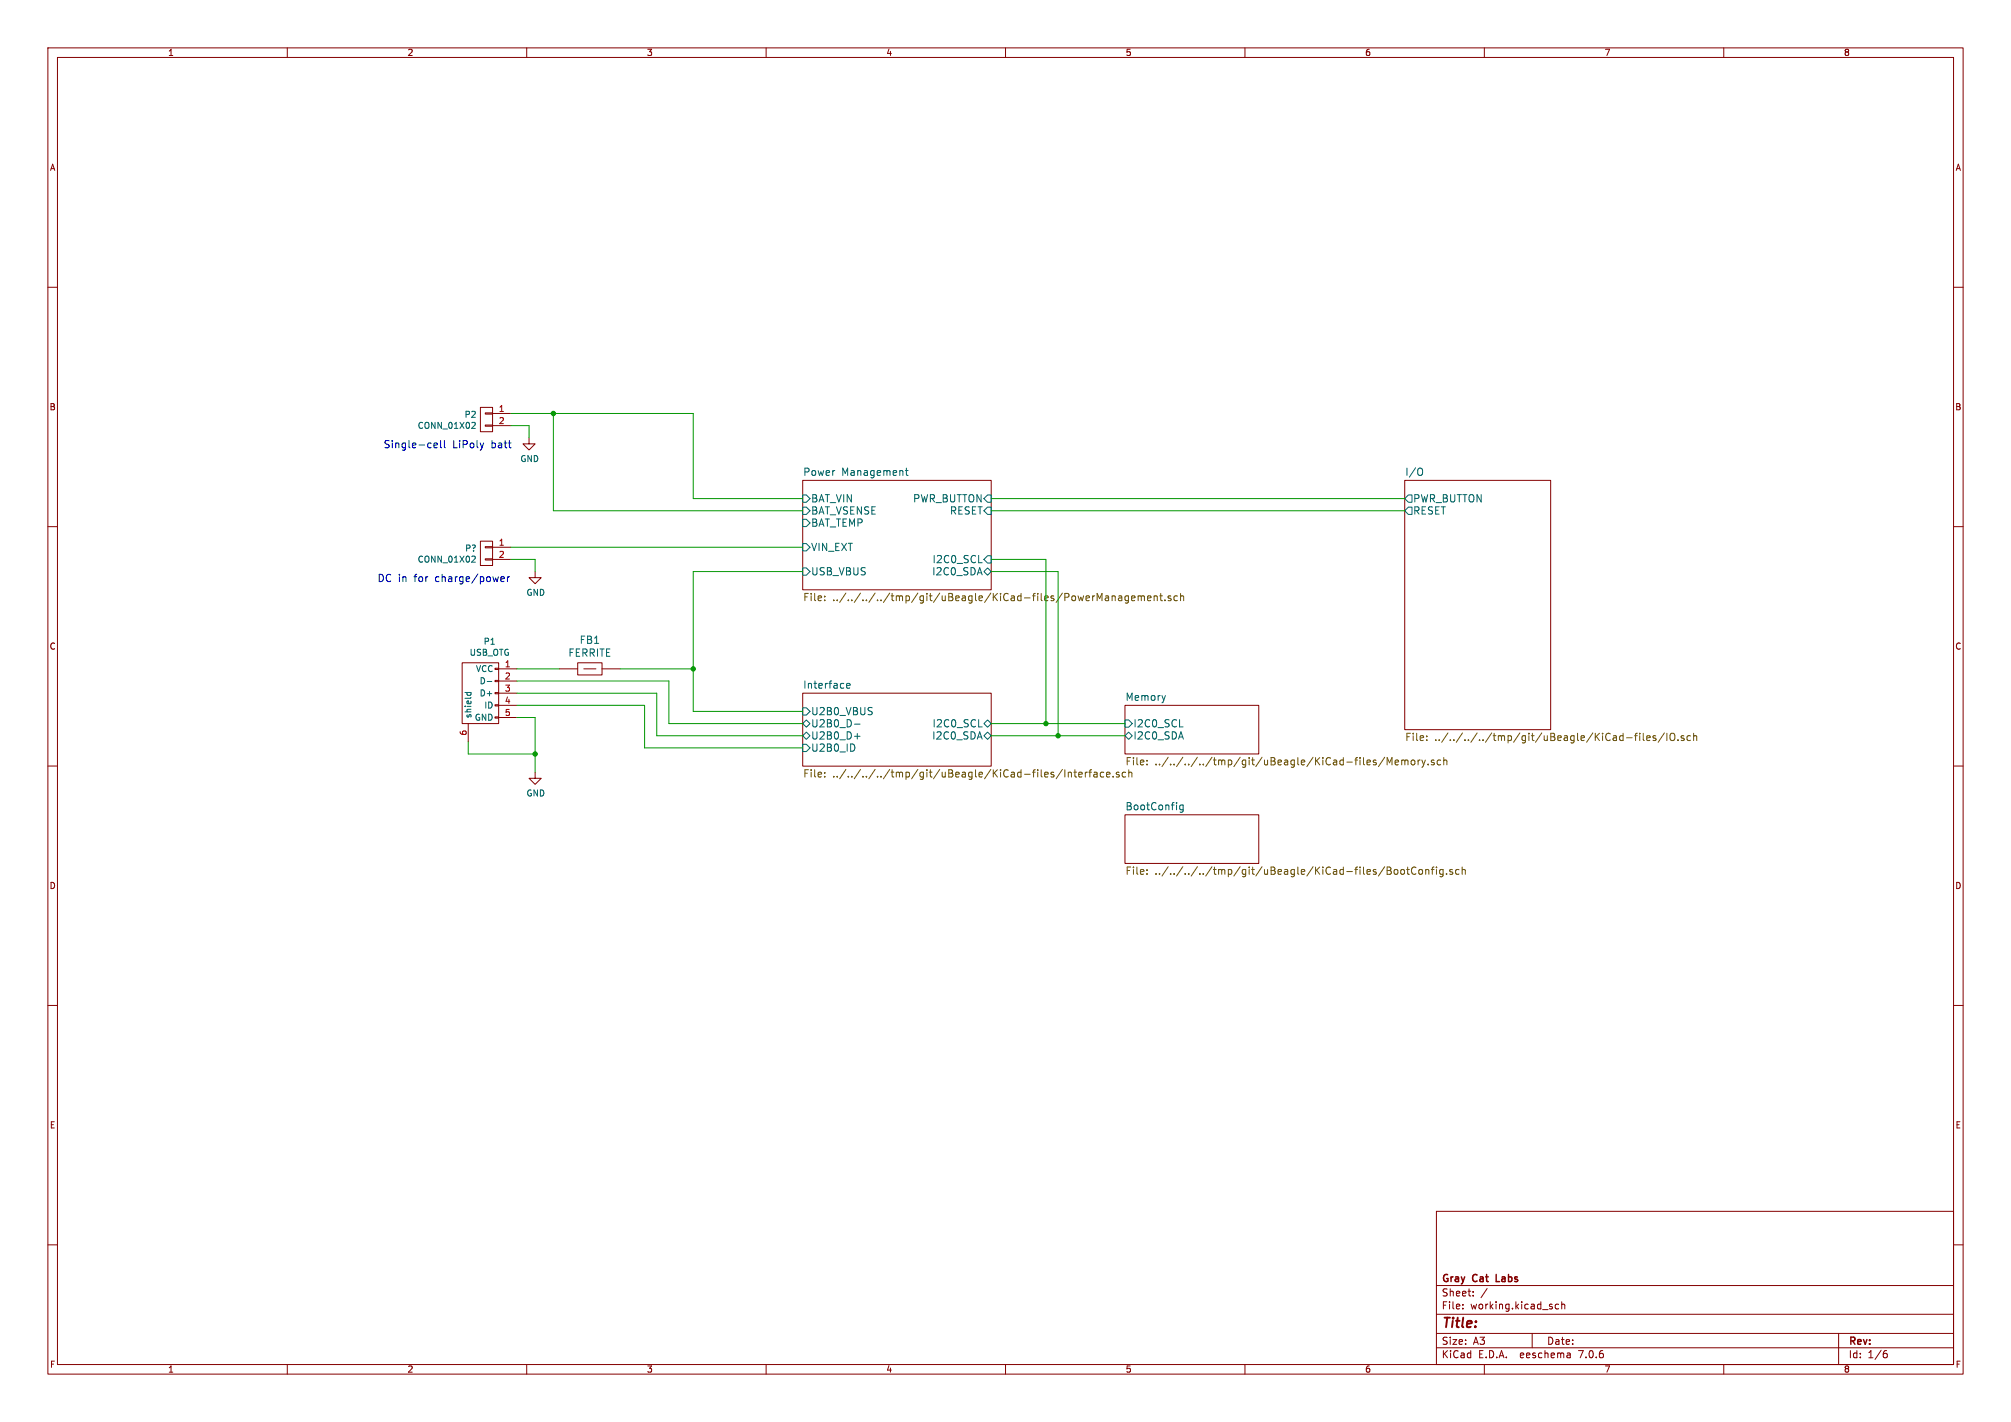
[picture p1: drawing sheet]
(kicad_sch (version 20230121) (generator eeschema)

 (paper "A3")

 (title_block
  (company "Gray Cat Labs"))

 (lib_symbols
  (symbol "uBeagle-rescue:CONN_01X02" (pin_names (offset 1.016) hide) (in_bom yes) (on_board yes)
   (property "Reference" "P" (at 0 3.81 0) (effects (font (size 1.27 1.27))))
   (property "Value" "CONN_01X02" (at 2.54 0 90) (effects (font (size 1.27 1.27))))
   (property "Footprint" "" (at 0 0 0) (effects (font (size 1.27 1.27))))
   (property "Datasheet" "" (at 0 0 0) (effects (font (size 1.27 1.27))))
   (symbol "CONN_01X02_0_1"
    (rectangle (start -1.27 -1.143) (end 0.254 -1.397) (stroke (width 0) (type solid)) (fill (type none)))
    (rectangle (start -1.27 1.397) (end 0.254 1.143) (stroke (width 0) (type solid)) (fill (type none)))
    (rectangle (start -1.27 2.54) (end 1.27 -2.54) (stroke (width 0) (type solid)) (fill (type none))))
   (symbol "CONN_01X02_1_1"
    (pin passive line (at -5.08 1.27 0) (length 3.81) (name "P1" (effects (font (size 1.27 1.27)))) (number "1" (effects (font (size 1.27 1.27)))))
    (pin passive line (at -5.08 -1.27 0) (length 3.81) (name "P2" (effects (font (size 1.27 1.27)))) (number "2" (effects (font (size 1.27 1.27)))))))
  (symbol "uBeagle-rescue:FERRITE" (pin_numbers hide) (pin_names (offset 1.016) hide) (in_bom yes) (on_board yes)
   (property "Reference" "FB" (at -1.27 2.54 0) (effects (font (size 1.524 1.524))))
   (property "Value" "FERRITE" (at 0 -2.54 0) (effects (font (size 1.524 1.524))))
   (property "Footprint" "" (at 0 0 0) (effects (font (size 1.524 1.524))))
   (property "Datasheet" "" (at 0 0 0) (effects (font (size 1.524 1.524))))
   (symbol "FERRITE_0_1"
    (rectangle (start -2.54 1.27) (end 2.54 -1.27) (stroke (width 0) (type solid)) (fill (type none)))
    (polyline (pts (xy -1.27 0) (xy 1.27 0)) (stroke (width 0) (type solid)) (fill (type none))))
   (symbol "FERRITE_1_1"
    (pin input line (at -6.35 0 0) (length 3.81) (name "A" (effects (font (size 1.27 1.27)))) (number "1" (effects (font (size 1.27 1.27)))))
    (pin input line (at 6.35 0 180) (length 3.81) (name "B" (effects (font (size 1.27 1.27)))) (number "2" (effects (font (size 1.27 1.27)))))))
  (symbol "uBeagle-rescue:GND" (power) (pin_names (offset 0)) (in_bom yes) (on_board yes)
   (property "Reference" "#PWR" (at 0 -6.35 0) (effects (font (size 1.27 1.27)) hide))
   (property "Value" "GND" (at 0 -3.81 0) (effects (font (size 1.27 1.27))))
   (property "Footprint" "" (at 0 0 0) (effects (font (size 1.27 1.27))))
   (property "Datasheet" "" (at 0 0 0) (effects (font (size 1.27 1.27))))
   (symbol "GND_0_1"
    (polyline (pts (xy 0 0) (xy 0 -1.27) (xy 1.27 -1.27) (xy 0 -2.54) (xy -1.27 -1.27) (xy 0 -1.27)) (stroke (width 0) (type solid)) (fill (type none))))
   (symbol "GND_1_1"
    (pin power_in line (at 0 0 270) (length 0) hide (name "GND" (effects (font (size 1.27 1.27)))) (number "1" (effects (font (size 1.27 1.27)))))))
  (symbol "uBeagle-rescue:USB_OTG" (pin_names (offset 1.016)) (in_bom yes) (on_board yes)
   (property "Reference" "P" (at 8.255 -3.175 0) (effects (font (size 1.27 1.27))))
   (property "Value" "USB_OTG" (at 0 5.08 0) (effects (font (size 1.27 1.27))))
   (property "Footprint" "" (at -1.27 -2.54 90) (effects (font (size 1.27 1.27))))
   (property "Datasheet" "" (at -1.27 -2.54 90) (effects (font (size 1.27 1.27))))
   (symbol "USB_OTG_0_1"
    (rectangle (start -6.35 -3.81) (end 6.35 3.81) (stroke (width 0) (type solid)) (fill (type none)))
    (rectangle (start -5.207 -3.81) (end -4.953 -3.048) (stroke (width 0) (type solid)) (fill (type none)))
    (rectangle (start -2.667 -3.81) (end -2.413 -3.048) (stroke (width 0) (type solid)) (fill (type none)))
    (rectangle (start -0.127 -3.81) (end 0.127 -3.048) (stroke (width 0) (type solid)) (fill (type none)))
    (rectangle (start 2.413 -3.81) (end 2.667 -3.048) (stroke (width 0) (type solid)) (fill (type none)))
    (rectangle (start 4.953 -3.81) (end 5.207 -3.048) (stroke (width 0) (type solid)) (fill (type none))))
   (symbol "USB_OTG_1_1"
    (pin power_out line (at -5.08 -7.62 90) (length 3.81) (name "VCC" (effects (font (size 1.27 1.27)))) (number "1" (effects (font (size 1.27 1.27)))))
    (pin passive line (at -2.54 -7.62 90) (length 3.81) (name "D-" (effects (font (size 1.27 1.27)))) (number "2" (effects (font (size 1.27 1.27)))))
    (pin passive line (at 0 -7.62 90) (length 3.81) (name "D+" (effects (font (size 1.27 1.27)))) (number "3" (effects (font (size 1.27 1.27)))))
    (pin power_in line (at 2.54 -7.62 90) (length 3.81) (name "ID" (effects (font (size 1.27 1.27)))) (number "4" (effects (font (size 1.27 1.27)))))
    (pin power_in line (at 5.08 -7.62 90) (length 3.81) (name "GND" (effects (font (size 1.27 1.27)))) (number "5" (effects (font (size 1.27 1.27)))))
    (pin passive line (at 10.16 2.54 180) (length 3.81) (name "shield" (effects (font (size 1.27 1.27)))) (number "6" (effects (font (size 1.27 1.27))))))))

 (junction (at 111.76 157.48) (diameter 0) (color 0 0 0 0))
 (junction (at 144.78 139.7) (diameter 0) (color 0 0 0 0))
 (junction (at 218.44 151.13) (diameter 0) (color 0 0 0 0))
 (junction (at 220.98 153.67) (diameter 0) (color 0 0 0 0))
 (junction (at 115.57 86.36) (diameter 0) (color 0 0 0 0))

 (wire (pts (xy 107.95 142.24) (xy 139.7 142.24)) (stroke (width 0) (type default)))
 (wire (pts (xy 139.7 151.13) (xy 167.64 151.13)) (stroke (width 0) (type default)))
 (wire (pts (xy 207.01 151.13) (xy 218.44 151.13)) (stroke (width 0) (type default)))
 (wire (pts (xy 111.76 149.86) (xy 111.76 157.48)) (stroke (width 0) (type default)))
 (wire (pts (xy 144.78 148.59) (xy 167.64 148.59)) (stroke (width 0) (type default)))
 (wire (pts (xy 218.44 151.13) (xy 234.95 151.13)) (stroke (width 0) (type default)))
 (wire (pts (xy 137.16 144.78) (xy 107.95 144.78)) (stroke (width 0) (type default)))
 (wire (pts (xy 107.95 139.7) (xy 116.84 139.7)) (stroke (width 0) (type default)))
 (wire (pts (xy 220.98 119.38) (xy 207.01 119.38)) (stroke (width 0) (type default)))
 (wire (pts (xy 207.01 106.68) (xy 293.37 106.68)) (stroke (width 0) (type default)))
 (wire (pts (xy 220.98 153.67) (xy 220.98 119.38)) (stroke (width 0) (type default)))
 (wire (pts (xy 144.78 139.7) (xy 144.78 148.59)) (stroke (width 0) (type default)))
 (wire (pts (xy 207.01 116.84) (xy 218.44 116.84)) (stroke (width 0) (type default)))
 (wire (pts (xy 111.76 116.84) (xy 111.76 119.38)) (stroke (width 0) (type default)))
 (wire (pts (xy 144.78 119.38) (xy 144.78 139.7)) (stroke (width 0) (type default)))
 (wire (pts (xy 97.79 157.48) (xy 111.76 157.48)) (stroke (width 0) (type default)))
 (wire (pts (xy 144.78 104.14) (xy 167.64 104.14)) (stroke (width 0) (type default)))
 (wire (pts (xy 167.64 106.68) (xy 115.57 106.68)) (stroke (width 0) (type default)))
 (wire (pts (xy 207.01 153.67) (xy 220.98 153.67)) (stroke (width 0) (type default)))
 (wire (pts (xy 139.7 142.24) (xy 139.7 151.13)) (stroke (width 0) (type default)))
 (wire (pts (xy 97.79 154.94) (xy 97.79 157.48)) (stroke (width 0) (type default)))
 (wire (pts (xy 144.78 86.36) (xy 144.78 104.14)) (stroke (width 0) (type default)))
 (wire (pts (xy 218.44 116.84) (xy 218.44 151.13)) (stroke (width 0) (type default)))
 (wire (pts (xy 220.98 153.67) (xy 234.95 153.67)) (stroke (width 0) (type default)))
 (wire (pts (xy 137.16 153.67) (xy 137.16 144.78)) (stroke (width 0) (type default)))
 (wire (pts (xy 106.68 86.36) (xy 115.57 86.36)) (stroke (width 0) (type default)))
 (wire (pts (xy 107.95 147.32) (xy 134.62 147.32)) (stroke (width 0) (type default)))
 (wire (pts (xy 134.62 156.21) (xy 167.64 156.21)) (stroke (width 0) (type default)))
 (wire (pts (xy 134.62 147.32) (xy 134.62 156.21)) (stroke (width 0) (type default)))
 (wire (pts (xy 110.49 91.44) (xy 110.49 88.9)) (stroke (width 0) (type default)))
 (wire (pts (xy 110.49 88.9) (xy 106.68 88.9)) (stroke (width 0) (type default)))
 (wire (pts (xy 115.57 86.36) (xy 144.78 86.36)) (stroke (width 0) (type default)))
 (wire (pts (xy 144.78 119.38) (xy 167.64 119.38)) (stroke (width 0) (type default)))
 (wire (pts (xy 129.54 139.7) (xy 144.78 139.7)) (stroke (width 0) (type default)))
 (wire (pts (xy 207.01 104.14) (xy 293.37 104.14)) (stroke (width 0) (type default)))
 (wire (pts (xy 167.64 153.67) (xy 137.16 153.67)) (stroke (width 0) (type default)))
 (wire (pts (xy 107.95 149.86) (xy 111.76 149.86)) (stroke (width 0) (type default)))
 (wire (pts (xy 167.64 114.3) (xy 106.68 114.3)) (stroke (width 0) (type default)))
 (wire (pts (xy 106.68 116.84) (xy 111.76 116.84)) (stroke (width 0) (type default)))
 (wire (pts (xy 115.57 106.68) (xy 115.57 86.36)) (stroke (width 0) (type default)))
 (wire (pts (xy 111.76 157.48) (xy 111.76 161.29)) (stroke (width 0) (type default)))

 (text "Single-cell LiPoly batt" (at 80.01 93.98 0) (effects (font (size 1.524 1.524)) (justify left bottom)))
 (text "DC in for charge/power" (at 78.74 121.92 0) (effects (font (size 1.524 1.524)) (justify left bottom)))

 (symbol (lib_id "uBeagle-rescue:USB_OTG") (at 100.33 144.78 90) (mirror x) (unit 1) (in_bom yes) (on_board yes) (dnp no)
  (property "Reference" "P1" (at 102.2604 133.985 90) (effects (font (size 1.27 1.27))))
  (property "Value" "USB_OTG" (at 102.2604 136.2964 90) (effects (font (size 1.27 1.27))))
  (property "Footprint" "" (at 102.87 143.51 90) (effects (font (size 1.27 1.27))))
  (property "Datasheet" "" (at 102.87 143.51 90) (effects (font (size 1.27 1.27)))) (pin "1") (pin "2") (pin "3") (pin "4") (pin "5") (pin "6"))

 (symbol (lib_id "uBeagle-rescue:CONN_01X02") (at 101.6 87.63 0) (mirror y) (unit 1) (in_bom yes) (on_board yes) (dnp no)
  (property "Reference" "P2" (at 99.6188 86.5886 0) (effects (font (size 1.27 1.27)) (justify left)))
  (property "Value" "CONN_01X02" (at 99.6188 88.9 0) (effects (font (size 1.27 1.27)) (justify left)))
  (property "Footprint" "" (at 101.6 87.63 0) (effects (font (size 1.27 1.27))))
  (property "Datasheet" "" (at 101.6 87.63 0) (effects (font (size 1.27 1.27)))) (pin "1") (pin "2"))

 (symbol (lib_id "uBeagle-rescue:GND") (at 110.49 91.44 0) (unit 1) (in_bom yes) (on_board yes) (dnp no)
  (property "Reference" "#PWR1" (at 110.49 97.79 0) (effects (font (size 1.27 1.27)) hide))
  (property "Value" "GND" (at 110.617 95.8342 0) (effects (font (size 1.27 1.27))))
  (property "Footprint" "" (at 110.49 91.44 0) (effects (font (size 1.27 1.27))))
  (property "Datasheet" "" (at 110.49 91.44 0) (effects (font (size 1.27 1.27)))) (pin "1"))

 (symbol (lib_id "uBeagle-rescue:FERRITE") (at 123.19 139.7 0) (unit 1) (in_bom yes) (on_board yes) (dnp no)
  (property "Reference" "FB1" (at 123.19 133.6802 0) (effects (font (size 1.524 1.524))))
  (property "Value" "FERRITE" (at 123.19 136.3726 0) (effects (font (size 1.524 1.524))))
  (property "Footprint" "" (at 123.19 139.7 0) (effects (font (size 1.524 1.524))))
  (property "Datasheet" "" (at 123.19 139.7 0) (effects (font (size 1.524 1.524)))) (pin "1") (pin "2"))

 (symbol (lib_id "uBeagle-rescue:GND") (at 111.76 161.29 0) (unit 1) (in_bom yes) (on_board yes) (dnp no)
  (property "Reference" "#PWR2" (at 111.76 167.64 0) (effects (font (size 1.27 1.27)) hide))
  (property "Value" "GND" (at 111.887 165.6842 0) (effects (font (size 1.27 1.27))))
  (property "Footprint" "" (at 111.76 161.29 0) (effects (font (size 1.27 1.27))))
  (property "Datasheet" "" (at 111.76 161.29 0) (effects (font (size 1.27 1.27)))) (pin "1"))

 (symbol (lib_id "uBeagle-rescue:CONN_01X02") (at 101.6 115.57 0) (mirror y) (unit 1) (in_bom yes) (on_board yes) (dnp no)
  (property "Reference" "P?" (at 99.6188 114.5286 0) (effects (font (size 1.27 1.27)) (justify left)))
  (property "Value" "CONN_01X02" (at 99.6188 116.84 0) (effects (font (size 1.27 1.27)) (justify left)))
  (property "Footprint" "" (at 101.6 115.57 0) (effects (font (size 1.27 1.27))))
  (property "Datasheet" "" (at 101.6 115.57 0) (effects (font (size 1.27 1.27)))) (pin "1") (pin "2"))

 (symbol (lib_id "uBeagle-rescue:GND") (at 111.76 119.38 0) (unit 1) (in_bom yes) (on_board yes) (dnp no)
  (property "Reference" "#PWR?" (at 111.76 125.73 0) (effects (font (size 1.27 1.27)) hide))
  (property "Value" "GND" (at 111.887 123.7742 0) (effects (font (size 1.27 1.27))))
  (property "Footprint" "" (at 111.76 119.38 0) (effects (font (size 1.27 1.27))))
  (property "Datasheet" "" (at 111.76 119.38 0) (effects (font (size 1.27 1.27)))) (pin "1"))

 (sheet (at 167.64 100.33) (size 39.37 22.86) (fields_autoplaced) (stroke (width 0) (type solid)) (fill (color 0 0 0 0.0000))
  (property "Sheetname" "Power Management" (at 167.64 99.4914 0) (effects (font (size 1.524 1.524)) (justify left bottom)))
  (property "Sheetfile" "../../../../tmp/git/uBeagle/KiCad-files/PowerManagement.sch" (at 167.64 123.8762 0) (effects (font (size 1.524 1.524)) (justify left top))) (pin "USB_VBUS" input (at 167.64 119.38 180) (effects (font (size 1.524 1.524)) (justify left))) (pin "BAT_VIN" input (at 167.64 104.14 180) (effects (font (size 1.524 1.524)) (justify left))) (pin "BAT_TEMP" input (at 167.64 109.22 180) (effects (font (size 1.524 1.524)) (justify left))) (pin "BAT_VSENSE" input (at 167.64 106.68 180) (effects (font (size 1.524 1.524)) (justify left))) (pin "I2C0_SCL" input (at 207.01 116.84 0) (effects (font (size 1.524 1.524)) (justify right))) (pin "I2C0_SDA" bidirectional (at 207.01 119.38 0) (effects (font (size 1.524 1.524)) (justify right))) (pin "PWR_BUTTON" input (at 207.01 104.14 0) (effects (font (size 1.524 1.524)) (justify right))) (pin "RESET" input (at 207.01 106.68 0) (effects (font (size 1.524 1.524)) (justify right))) (pin "VIN_EXT" input (at 167.64 114.3 180) (effects (font (size 1.524 1.524)) (justify left))))

 (sheet (at 167.64 144.78) (size 39.37 15.24) (fields_autoplaced) (stroke (width 0) (type solid)) (fill (color 0 0 0 0.0000))
  (property "Sheetname" "Interface" (at 167.64 143.9414 0) (effects (font (size 1.524 1.524)) (justify left bottom)))
  (property "Sheetfile" "../../../../tmp/git/uBeagle/KiCad-files/Interface.sch" (at 167.64 160.7062 0) (effects (font (size 1.524 1.524)) (justify left top))) (pin "I2C0_SCL" bidirectional (at 207.01 151.13 0) (effects (font (size 1.524 1.524)) (justify right))) (pin "I2C0_SDA" bidirectional (at 207.01 153.67 0) (effects (font (size 1.524 1.524)) (justify right))) (pin "U2B0_D-" bidirectional (at 167.64 151.13 180) (effects (font (size 1.524 1.524)) (justify left))) (pin "U2B0_D+" bidirectional (at 167.64 153.67 180) (effects (font (size 1.524 1.524)) (justify left))) (pin "U2B0_VBUS" input (at 167.64 148.59 180) (effects (font (size 1.524 1.524)) (justify left))) (pin "U2B0_ID" input (at 167.64 156.21 180) (effects (font (size 1.524 1.524)) (justify left))))

 (sheet (at 293.37 100.33) (size 30.48 52.07) (fields_autoplaced) (stroke (width 0) (type solid)) (fill (color 0 0 0 0.0000))
  (property "Sheetname" "I/O" (at 293.37 99.4914 0) (effects (font (size 1.524 1.524)) (justify left bottom)))
  (property "Sheetfile" "../../../../tmp/git/uBeagle/KiCad-files/IO.sch" (at 293.37 153.0862 0) (effects (font (size 1.524 1.524)) (justify left top))) (pin "PWR_BUTTON" output (at 293.37 104.14 180) (effects (font (size 1.524 1.524)) (justify left))) (pin "RESET" output (at 293.37 106.68 180) (effects (font (size 1.524 1.524)) (justify left))))

 (sheet (at 234.95 147.32) (size 27.94 10.16) (fields_autoplaced) (stroke (width 0) (type solid)) (fill (color 0 0 0 0.0000))
  (property "Sheetname" "Memory" (at 234.95 146.4814 0) (effects (font (size 1.524 1.524)) (justify left bottom)))
  (property "Sheetfile" "../../../../tmp/git/uBeagle/KiCad-files/Memory.sch" (at 234.95 158.1662 0) (effects (font (size 1.524 1.524)) (justify left top))) (pin "I2C0_SCL" input (at 234.95 151.13 180) (effects (font (size 1.524 1.524)) (justify left))) (pin "I2C0_SDA" bidirectional (at 234.95 153.67 180) (effects (font (size 1.524 1.524)) (justify left))))

 (sheet (at 234.95 170.18) (size 27.94 10.16) (fields_autoplaced) (stroke (width 0) (type solid)) (fill (color 0 0 0 0.0000))
  (property "Sheetname" "BootConfig" (at 234.95 169.3414 0) (effects (font (size 1.524 1.524)) (justify left bottom)))
  (property "Sheetfile" "../../../../tmp/git/uBeagle/KiCad-files/BootConfig.sch" (at 234.95 181.0262 0) (effects (font (size 1.524 1.524)) (justify left top))))

 (sheet_instances (path "" (page "1"))))
